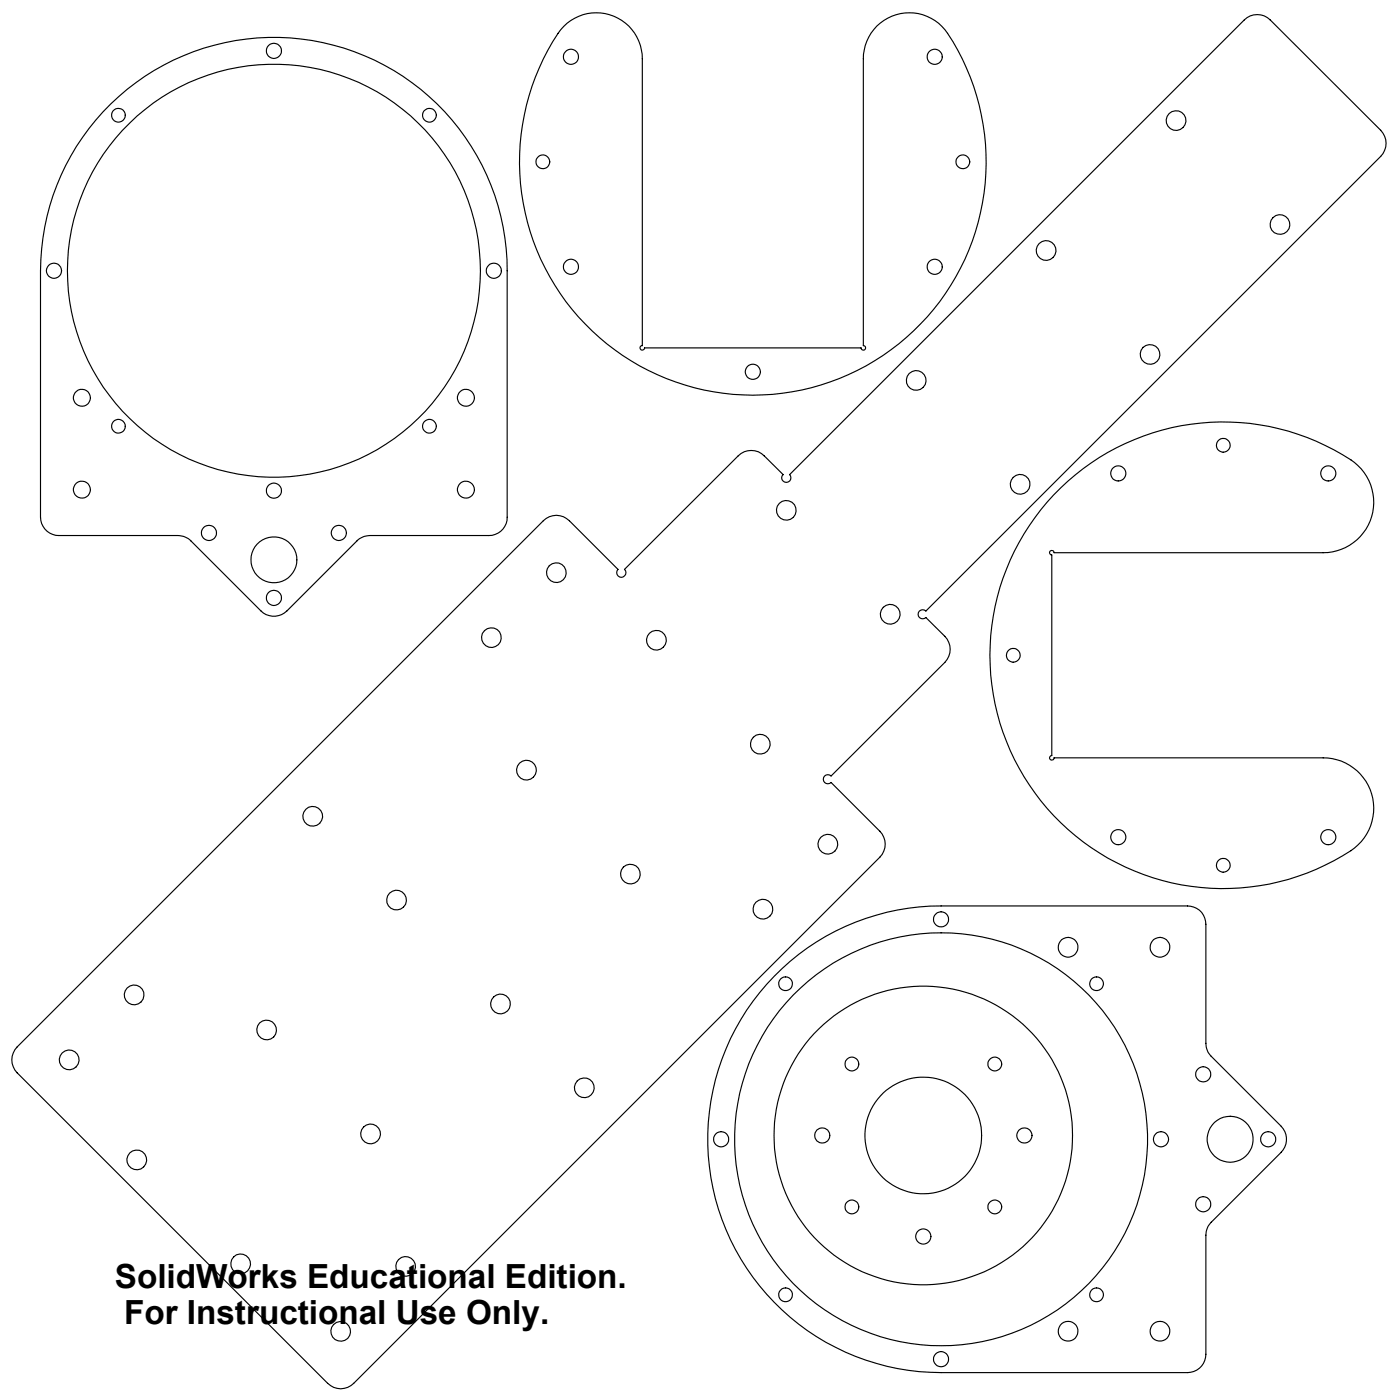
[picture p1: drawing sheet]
<svg xmlns="http://www.w3.org/2000/svg" width="305mm" height="305mm" viewBox="0 0 305 305" stroke-linecap="round" stroke-linejoin="round" font-family="sans-serif">
<g fill="none" stroke="#000" stroke-width=".25">
<path d="M122.7 5.8a10 10 0 0 1 10.9-2.3 10 10 0 0 1 6.2 9.3v62.4a.49 .49 0 0 0-.4 .5 .49 .49 0 0 0 .4 .5 .49 .49 0 0 0 .5-.5h47.2a.5 .5 0 0 0 .5 .5 .5 .5 0 0 0 .5-.5 .5 .5 0 0 0-.5-.5v-62.4a10 10 0 0 1 7.1-9.6 10 10 0 0 1 11.2 4.1 50.8 50.8 0 0 1-42.8 78.7 50.8 50.8 0 0 1-41.4-79.5zM24.1 22.6a50.8 50.8 0 0 1 55.2-10.5 50.8 50.8 0 0 1 31.1 46.8v53.7a3.9 3.9 0 0 1-4 4h-25.9a4.1 4.1 0 0 0-2.8 1.2l-15.2 15.2a4 4 0 0 1-5.7 0l-15.2-15.2a4.1 4.1 0 0 0-2.8-1.2h-26a4 4 0 0 1-4-4v-53.7a51 51 0 0 1 15.3-36.3zM118.3 113.4a4 4 0 0 1 5.7 0l10.5 10.6a1.01 1.01 0 0 0 0 1.4 1.01 1.01 0 0 0 1.5 0 1.01 1.01 0 0 0 0-1.4l24.7-24.8a4 4 0 0 1 5.7 0l4.1 4.1a.99 .99 0 0 0 0 1.4 .99 .99 0 0 0 1.4 0 .99 .99 0 0 0 0-1.4l99-99a4 4 0 0 1 5.6 0l24.1 24.1a4 4 0 0 1 0 5.6l-99 99a.99 .99 0 0 0-1.4 0 .99 .99 0 0 0 0 1.4 .99 .99 0 0 0 1.4 0l4.1 4.1a4 4 0 0 1 0 5.7l-24.8 24.7a.99 .99 0 0 0-1.4 0 .99 .99 0 0 0 0 1.5 .99 .99 0 0 0 1.4 0l10.7 10.6a4 4 0 0 1 0 5.6l-114.6 114.6a4 4 0 0 1-5.7 0l-67.6-67.6a4 4 0 0 1 0-5.7zM229.4 107.7a50.8 50.8 0 0 1 65.5-7 11 11 0 0 1 3.6 12.3 11 11 0 0 1-10.4 7.3h-58.6a.49 .49 0 0 0-.5-.5 .49 .49 0 0 0-.5 .5 .49 .49 0 0 0 .5 .5v43.7a.49 .49 0 0 0-.5 .5 .49 .49 0 0 0 .5 .5 .49 .49 0 0 0 .5-.5h58.6a11 11 0 0 1 10.5 7.9 11 11 0 0 1-4.5 12.3 50.8 50.8 0 0 1-66.8-10 50.8 50.8 0 0 1 2.1-67.5zM168.6 212.5a50.6 50.6 0 0 1 36.3-15.3h53.7a3.9 3.9 0 0 1 3.9 4v26a4.1 4.1 0 0 0 1.2 2.8l15.2 15.2a4.1 4.1 0 0 1 0 5.7l-15.2 15.2a4.1 4.1 0 0 0-1.2 2.8v26a4 4 0 0 1-3.9 3.9h-53.7a50.8 50.8 0 0 1-46.8-31 50.8 50.8 0 0 1 10.5-55.3z"/>
<circle cx="59.6" cy="11.1" r="1.65"/>
<circle cx="124.3" cy="12.4" r="1.64"/>
<circle cx="203.5" cy="12.4" r="1.64"/>
<circle cx="25.8" cy="25.1" r="1.5"/>
<circle cx="93.5" cy="25.1" r="1.5"/>
<circle cx="118.2" cy="35.2" r="1.5"/>
<circle cx="209.6" cy="35.2" r="1.5"/>
<circle cx="256" cy="26.2" r="2.15"/>
<circle cx="11.8" cy="58.9" r="1.65"/>
<circle cx="59.6" cy="58.9" r="45"/>
<circle cx="107.5" cy="58.9" r="1.65"/>
<circle cx="124.3" cy="58.1" r="1.64"/>
<circle cx="203.5" cy="58.1" r="1.64"/>
<circle cx="227.7" cy="54.5" r="2.15"/>
<circle cx="278.7" cy="48.9" r="2.14"/>
<circle cx="250.4" cy="77.2" r="2.15"/>
<circle cx="17.8" cy="86.6" r="1.85"/>
<circle cx="25.8" cy="92.8" r="1.49"/>
<circle cx="93.5" cy="92.8" r="1.49"/>
<circle cx="101.4" cy="86.6" r="1.84"/>
<circle cx="163.9" cy="81" r="1.66"/>
<circle cx="199.5" cy="82.8" r="2.15"/>
<circle cx="266.3" cy="97" r="1.5"/>
<circle cx="17.8" cy="106.6" r="1.85"/>
<circle cx="45.5" cy="116" r="1.65"/>
<circle cx="59.6" cy="106.8" r="1.65"/>
<circle cx="73.8" cy="116" r="1.65"/>
<circle cx="101.4" cy="106.6" r="1.85"/>
<circle cx="171.2" cy="111.1" r="2.15"/>
<circle cx="222.1" cy="105.5" r="2.15"/>
<circle cx="243.5" cy="103.1" r="1.64"/>
<circle cx="289.2" cy="103.1" r="1.64"/>
<circle cx="59.6" cy="130.2" r="1.65"/>
<circle cx="59.6" cy="121.9" r="5"/>
<circle cx="107" cy="138.8" r="2.14"/>
<circle cx="121.1" cy="124.7" r="2.15"/>
<circle cx="142.9" cy="139.4" r="2.15"/>
<circle cx="193.8" cy="133.7" r="2.15"/>
<circle cx="220.6" cy="142.7" r="1.5"/>
<circle cx="68.1" cy="177.7" r="2.15"/>
<circle cx="114.6" cy="167.7" r="2.15"/>
<circle cx="165.5" cy="162" r="2.15"/>
<circle cx="86.3" cy="196" r="2.15"/>
<circle cx="137.2" cy="190.3" r="2.15"/>
<circle cx="166.1" cy="197.9" r="2.15"/>
<circle cx="180.2" cy="183.8" r="2.15"/>
<circle cx="243.5" cy="182.3" r="1.64"/>
<circle cx="266.3" cy="188.4" r="1.5"/>
<circle cx="289.2" cy="182.3" r="1.64"/>
<circle cx="29.2" cy="216.6" r="2.15"/>
<circle cx="109" cy="218.6" r="2.15"/>
<circle cx="171" cy="214.2" r="1.5"/>
<circle cx="204.9" cy="200.2" r="1.65"/>
<circle cx="232.5" cy="206.2" r="2.14"/>
<circle cx="238.7" cy="214.2" r="1.5"/>
<circle cx="252.5" cy="206.2" r="2.14"/>
<circle cx="15.1" cy="230.7" r="2.15"/>
<circle cx="58.1" cy="224.3" r="2.15"/>
<circle cx="127.2" cy="236.8" r="2.15"/>
<circle cx="185.5" cy="231.7" r="1.5"/>
<circle cx="216.6" cy="231.7" r="1.5"/>
<circle cx="262" cy="233.9" r="1.65"/>
<circle cx="29.8" cy="252.5" r="2.15"/>
<circle cx="80.7" cy="246.9" r="2.15"/>
<circle cx="157" cy="248" r="1.65"/>
<circle cx="179" cy="247.2" r="1.64"/>
<circle cx="201" cy="247.2" r="32.5"/>
<circle cx="201" cy="247.2" r="12.7"/>
<circle cx="204.9" cy="248" r="44.9"/>
<circle cx="223" cy="247.2" r="1.65"/>
<circle cx="252.7" cy="248" r="1.65"/>
<circle cx="267.8" cy="248" r="5"/>
<circle cx="276.1" cy="248" r="1.65"/>
<circle cx="52.4" cy="275.2" r="2.15"/>
<circle cx="88.3" cy="275.7" r="2.15"/>
<circle cx="185.5" cy="262.8" r="1.5"/>
<circle cx="201" cy="269.2" r="1.65"/>
<circle cx="216.6" cy="262.8" r="1.5"/>
<circle cx="262" cy="262.2" r="1.65"/>
<circle cx="74.2" cy="289.9" r="2.14"/>
<circle cx="171" cy="281.9" r="1.5"/>
<circle cx="204.9" cy="295.9" r="1.65"/>
<circle cx="232.5" cy="289.8" r="2.14"/>
<circle cx="238.7" cy="281.9" r="1.5"/>
<circle cx="252.5" cy="289.8" r="2.14"/>
</g>
<g font-size="7.2">
<text x="25" y="280.3">SolidWorks Educational Edition.</text>
<text x="27" y="288.2">For Instructional Use Only.</text>
</g>
</svg>
